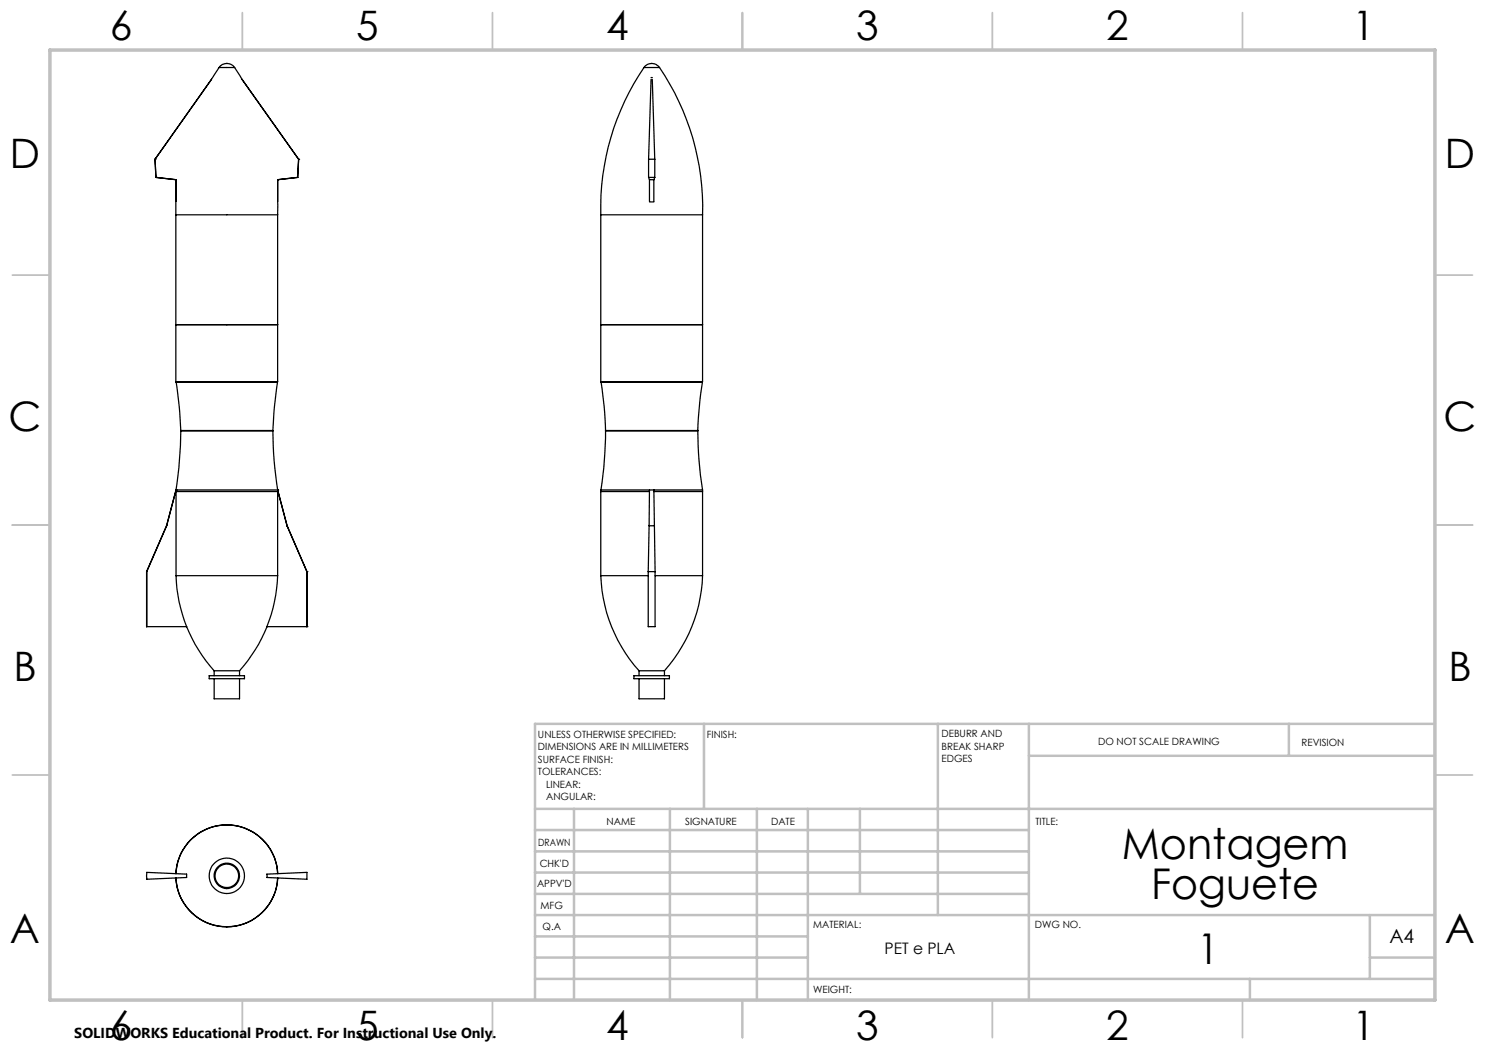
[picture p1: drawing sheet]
<svg xmlns="http://www.w3.org/2000/svg" width="297mm" height="210mm" viewBox="0 0 297 210" stroke-linecap="round" stroke-linejoin="round" font-family="sans-serif">
<g fill="none" stroke="#000" stroke-width=".25">
<path d="M43.8 13.5l-1.5 2.4-11.3 15.9M43.8 13.5a1.89 1.89 0 0 1 3.1 0M43.8 13.5h3.1M46.9 13.5l1.5 2.4 11.3 15.9M128.8 13.5a50.1 50.1 0 0 0-8.6 29.5M128.8 13.5a1.89 1.89 0 0 1 3.1 0M128.8 13.5h3.1M130.2 15.5h.3M130.2 15.9l-.5 15.9M130.5 15.9l.5 15.9M131.9 13.5a49.7 49.7 0 0 1 8.6 29.5M31 31.8h.1"/>
<path d="M31 31.8l.2 3.7M31.2 35.5h.1M31.2 35.5l4 .4M35.2 35.9v7.1M35.2 35.9h.1M35.2 35.9v4.4M55.5 35.9v7.1M55.5 35.9h.1M59.5 35.5l-4 .4M59.7 31.8l-.2 3.7M59.7 31.8h.1M129.7 35.5h1.3"/>
<path d="M129.7 31.8h1.3M129.7 31.8v3.7M129.7 35.5l.2 .4M129.9 35.9h.9M129.9 35.9v4.4M130.8 35.9v4.4M131 31.8v3.7M131 35.5l-.2 .4M35.2 43h20.3M35.2 43v33.3h20.3v-33.3M120.2 43h20.3M120.2 43v33.3h20.3"/>
<path d="M129.9 40.4h.9M140.5 43v33.3M35.2 64.9h20.3zM35.2 76.3v.2M35.2 76.5l.6 4.8 .4 4.8M35.2 76.5h20.3M55.5 76.3v.2M55.5 76.5l-.6 4.8-.3 4.8M120.2 64.9h20.3zM120.2 76.3v.2M120.2 76.5a73.3 73.3 0 0 1 .9 9.6M120.2 76.5h20.3"/>
<path d="M140.5 76.3v.2M140.5 76.5l-.5 3.6-.4 6M35.2 98.3h20.3M35.2 98v.3M35.2 98h20.3M35.2 98h.1M35.2 98l-1.9 7.2M35.2 98.3v16.8M36.2 86.2a90.3 90.3 0 0 1-1 11.8M36.2 86.1v.1M36.2 86.2h18.4M36.2 86.1h18.4"/>
<path d="M54.6 86.2a76.5 76.5 0 0 0 .9 11.8M54.6 86.1v.1M55.5 98v.3M55.5 98h.1M55.5 98.3v16.8M55.5 98l1.9 7.2M120.2 98.3h9.7M120.2 98.3v16.8M120.2 98v.3M120.2 98h9.7M121.1 86.2a82.8 82.8 0 0 1-.9 11.8M121.1 86.1v.1"/>
<path d="M121.1 86.2h18.5M121.1 86.1h18.5M129.9 98h.9M129.9 98l-.1 7.2M130.8 98.3h9.7M130.8 98h9.7M130.8 98l.2 16.3M139.6 86.2a76.5 76.5 0 0 0 .9 11.8M139.6 86.1v.1M140.5 98v.3M140.5 98.3v16.8M29.3 114.3l.1 11"/>
<path d="M33.3 105.2l-4 9.1M35.2 115.1a29.3 29.3 0 0 0 2.1 10.2M35.2 115.1h20.3M55.5 115.1a30.4 30.4 0 0 1-2.1 10.2M57.4 105.2h.1M57.4 105.2l4 9.1M61.4 114.3h.1M61.4 114.3v11M120.2 115.1a29.9 29.9 0 0 0 7.6 19.1M120.2 115.1h9.4M129.6 114.3h1.4M129.6 114.3v11h1.4v-11"/>
<path d="M129.8 105.2h1.1M129.8 105.2l-.2 9.1M131 115.1h9.5M140.5 115.1a30.1 30.1 0 0 1-7.6 19.1M29.4 125.3h7.9M37.3 125.3a30.8 30.8 0 0 0 5.5 8.9M41.8 135.1h7.1v.6h-7.1zM42.8 134.2h5.1M42.8 135.7v4.1h5.1v-4.1M42.8 134.2v.9M47.9 134.2v.9M53.4 125.3h8"/>
<path d="M53.4 125.3a30.8 30.8 0 0 1-5.5 8.9M61.4 125.3h.1M126.8 135.1h7.1v.6h-7.1zM127.8 134.2h5.1M127.8 135.7v4.1h5.1v-4.1M127.8 134.2v.9M132.9 134.2v.9M29.4 174.5l7.9 .3v.7l-7.9 .4zM35.2 175.6a10.2 10.2 0 0 0 10.2 9.8 10.2 10.2 0 0 0 10.2-9.8 10.2 10.2 0 0 1-10.2 9.7 10.2 10.2 0 0 1-10.2-9.7M35.2 174.7a10.2 10.2 0 0 1 10.2-9.7 10.2 10.2 0 0 1 10.2 9.7 10.2 10.2 0 0 0-10.2-9.7 10.2 10.2 0 0 0-10.2 9.7M53.4 174.8l8-.3v1.4l-8-.4z"/>
<circle cx="45.4" cy="175.2" r="2.36"/>
<circle cx="45.4" cy="175.2" r="3.5"/>
<circle cx="45.4" cy="175.2" r="2.54"/>
</g>
<g fill="none" stroke="#c0c0c0" stroke-width=".35">
<path d="M48.5 2.5v7.5M98.5 2.5v7.5M148.5 2.5v7.5M198.5 2.5v7.5M248.5 2.5v7.5M2.5 55h7.5M287 55h7.5M2.5 105h7.5M287 105h7.5M2.5 155h7.5M287 155h7.5M48.5 200v7.5"/>
<path d="M98.5 200v7.5M148.5 200v7.5M198.5 200v7.5M248.5 200v7.5"/>
</g>
<g fill="none" stroke="#c0c0c0" stroke-width=".5">
<path d="M140.8 144.8v17M187.6 144.8v38.2M205.8 144.8v55.2M205.8 151.2h81.2M257.8 144.8v6.4M287 144.8h-180v55.2M107 161.8h180M107 178.8h98.8M107 174.5h98.8M107 170.3h98.8M107 166h98.8M114.8 161.8v38.2"/>
<path d="M134 161.8v38.2M151.4 161.8v38.2M161.6 161.8v38.2M172 161.8v17M107 195.8h180M107 191.5h54.6M107 187.3h54.6M107 183h180M250 195.8v4.2M274 191.5h13M274 183v12.8"/>
</g>
<path d="M10 10h277v190h-277z" fill="none" stroke="#c0c0c0" stroke-width=".7"/>
<g font-size="8.5">
<text x="224.3" y="171.8">Montagem</text>
<text x="230.2" y="179.9">Foguete</text>
<text x="239.5" y="192.7">1</text>
</g>
<g font-size="8.1">
<text x="22" y="8">6</text>
<text x="71.2" y="8">5</text>
<text x="121.2" y="8">4</text>
<text x="171.2" y="8">3</text>
<text x="221.2" y="8">2</text>
<text x="270.5" y="8">1</text>
<text x="2" y="33.6">D</text>
<text x="289" y="33.6">D</text>
<text x="1.7" y="86.1">C</text>
<text x="288.7" y="86.1">C</text>
<text x="2.7" y="136.1">B</text>
<text x="289.7" y="136.1">B</text>
<text x="2" y="188.6">A</text>
<text x="289" y="188.6">A</text>
<text x="22" y="208">6</text>
<text x="71.2" y="208">5</text>
<text x="121.2" y="208">4</text>
<text x="171.2" y="208">3</text>
<text x="221.2" y="208">2</text>
<text x="270.5" y="208">1</text>
</g>
<text font-size="3.9" x="277.9" y="188.5">A4</text>
<text font-size="3.2" x="176.9" y="190.9">PET e PLA</text>
<text font-size="2.9" x="14.9" y="207.6">SOLIDWORKS Educational Product. For Instructional Use Only.</text>
<g font-size="2">
<text x="107.6" y="147.6">UNLESS OTHERWISE SPECIFIED:</text>
<text x="141.4" y="147.6">FINISH:</text>
<text x="188.3" y="147.5">DEBURR AND</text>
<text x="188.3" y="150">BREAK SHARP</text>
<text x="219.6" y="149">DO NOT SCALE DRAWING</text>
<text x="260.3" y="149.2">REVISION</text>
<text x="107.6" y="150.1">DIMENSIONS ARE IN MILLIMETERS</text>
<text x="107.6" y="152.6">SURFACE FINISH:</text>
<text x="107.6" y="155.1">TOLERANCES:</text>
<text x="188.3" y="152.5">EDGES</text>
<text x="109.2" y="157.6">LINEAR:</text>
<text x="109.2" y="160.1">ANGULAR:</text>
<text x="121.3" y="165">NAME</text>
<text x="137" y="164.9">SIGNATURE</text>
<text x="154.2" y="164.9">DATE</text>
<text x="207.1" y="164.9">TITLE:</text>
<text x="107.6" y="169.1">DRAWN</text>
<text x="107.9" y="173.3">CHK'D</text>
<text x="107.4" y="177.4">APPV'D</text>
<text x="108.1" y="181.8">MFG</text>
<text x="108.5" y="186">Q.A</text>
<text x="162.6" y="185.5">MATERIAL:</text>
<text x="207" y="185.5">DWG NO.</text>
<text x="162.6" y="198.5">WEIGHT:</text>
</g>
</svg>
